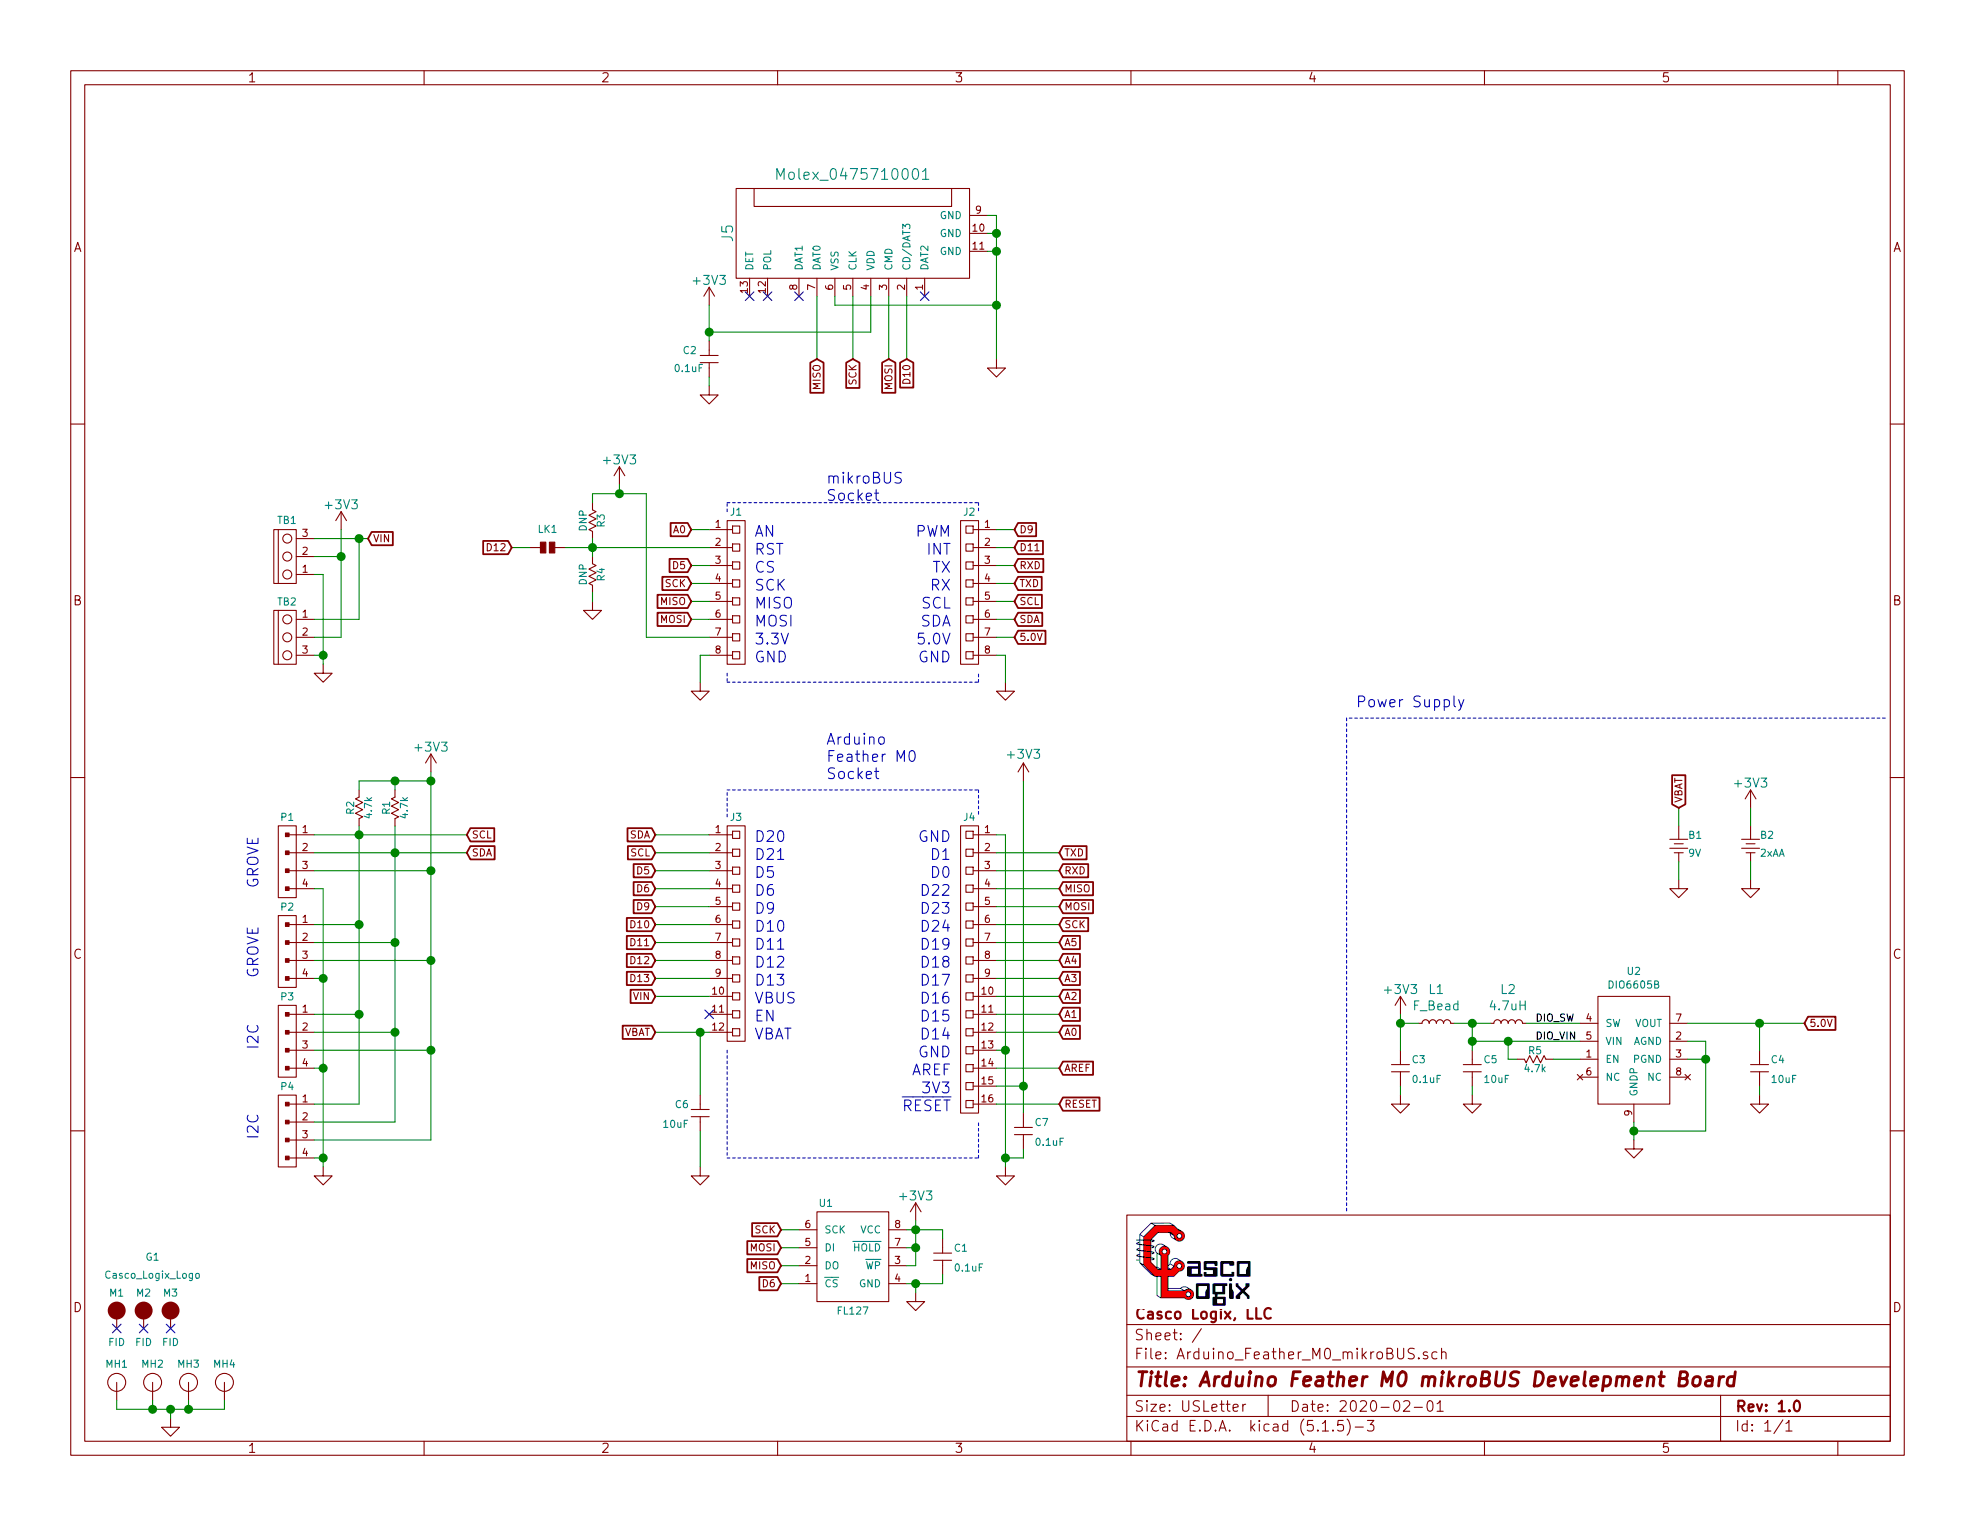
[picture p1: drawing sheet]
EESchema Schematic File Version 4
EELAYER 30 0
EELAYER END
$Descr USLetter 11000 8500
encoding utf-8
Sheet 1 1
Title "Arduino Feather M0 mikroBUS Develepment Board"
Date "2020-02-01"
Rev "1.0"
Comp "Casco Logix, LLC"
Comment1 ""
Comment2 ""
Comment3 ""
Comment4 ""
$EndDescr
$Comp
L Arduino_Feather_M0_mikroBUS-rescue:Molex_0475710001-Arduino_Feather_M0_mikroBUS-rescue J5
U 1 1
P 4750 1300
F 0 "J5" H 4750 2000 60  0000 C CNN
F 1 "Molex_0475710001" V 5075 1300 60  0000 C CNN
F 2 "Connector:Molex_0475710001" H 4750 1400 60  0001 C CNN
F 3 "" H 4750 1400 60  0000 C CNN
	1    4750 1300
	0    -1   -1   0   
$EndComp
$Comp
L Arduino_Feather_M0_mikroBUS-rescue:FL127-Arduino_Feather_M0_mikroBUS-rescue U1
U 1 1
P 4750 7000
F 0 "U1" H 4600 7300 40  0000 C CNN
F 1 "FL127" H 4750 6700 40  0000 C CNN
F 2 "Active:SO-8" H 4750 6950 60  0001 C CNN
F 3 "" H 4750 6950 60  0000 C CNN
	1    4750 7000
	1    0    0    -1  
$EndComp
$Comp
L Arduino_Feather_M0_mikroBUS-rescue:OSTVN_1x3-Arduino_Feather_M0_mikroBUS-rescue TB2
U 1 1
P 1600 3550
F 0 "TB2" H 1600 3750 40  0000 C CNN
F 1 "OSTVN_1x3" V 1725 3550 40  0001 C CNN
F 2 "Terminal_Block:TB_100MIL_1R3P_PTH" H 1600 3550 60  0001 C CNN
F 3 "" H 1600 3550 60  0000 C CNN
F 4 "" V 1800 3550 40  0000 C CNN "Field4"
	1    1600 3550
	-1   0    0    -1  
$EndComp
$Comp
L Arduino_Feather_M0_mikroBUS-rescue:HEADER_F_2.54MM_1R8P_ST_AU_PTH-Arduino_Feather_M0_mikroBUS-rescue J1
U 1 1
P 4100 3300
F 0 "J1" H 4100 3750 40  0000 C CNN
F 1 "HEADER_F_2.54MM_1R8P_ST_AU_PTH" V 4200 3300 40  0001 C CNN
F 2 "Header:HEADER_F_2.54MM_1R8P_ST_AU_PTH" H 4100 3300 60  0001 C CNN
F 3 "" H 4100 3300 60  0000 C CNN
	1    4100 3300
	1    0    0    -1  
$EndComp
$Comp
L Arduino_Feather_M0_mikroBUS-rescue:HEADER_F_2.54MM_1R8P_ST_AU_PTH-Arduino_Feather_M0_mikroBUS-rescue J2
U 1 1
P 5400 3300
F 0 "J2" H 5400 3750 40  0000 C CNN
F 1 "HEADER_F_2.54MM_1R8P_ST_AU_PTH" V 5500 3300 40  0001 C CNN
F 2 "Header:HEADER_F_2.54MM_1R8P_ST_AU_PTH" H 5400 3300 60  0001 C CNN
F 3 "" H 5400 3300 60  0000 C CNN
	1    5400 3300
	-1   0    0    -1  
$EndComp
Text Notes 4600 2800 0    60   ~ 0
mikroBUS\nSocket
Text Notes 4600 4350 0    60   ~ 0
Arduino\nFeather M0\nSocket
Text GLabel 3650 5550 0    40   Input ~ 0
VIN
Text GLabel 3650 4750 0    40   Input ~ 0
SCL
Text GLabel 3650 4650 0    40   Input ~ 0
SDA
Text GLabel 5900 5150 2    40   Input ~ 0
SCK
Text GLabel 5900 5050 2    40   Input ~ 0
MOSI
Text GLabel 3650 5150 0    40   Input ~ 0
D10
Text GLabel 3650 5050 0    40   Input ~ 0
D9
Text GLabel 5900 5950 2    40   Input ~ 0
AREF
Text GLabel 5900 4850 2    40   Input ~ 0
RXD
Text GLabel 5900 4750 2    40   Input ~ 0
TXD
Text GLabel 3650 4950 0    40   Input ~ 0
D6
Text GLabel 3650 4850 0    40   Input ~ 0
D5
Text GLabel 3850 3450 0    40   Input ~ 0
MOSI
Text GLabel 3850 3350 0    40   Input ~ 0
MISO
Text GLabel 3850 3250 0    40   Input ~ 0
SCK
Text GLabel 3850 3150 0    40   Input ~ 0
D5
Text GLabel 3850 2950 0    40   Input ~ 0
A0
Text GLabel 5650 3550 2    40   Input ~ 0
5.0V
Text GLabel 5650 3450 2    40   Input ~ 0
SDA
Text GLabel 5650 3350 2    40   Input ~ 0
SCL
Text GLabel 5650 3250 2    40   Input ~ 0
TXD
Text GLabel 5650 3150 2    40   Input ~ 0
RXD
Text GLabel 5650 3050 2    40   Input ~ 0
D11
Text Notes 4200 3000 0    60   ~ 0
AN
Text Notes 4200 3100 0    60   ~ 0
RST
Text Notes 4200 3200 0    60   ~ 0
CS
Text Notes 4200 3300 0    60   ~ 0
SCK
Text Notes 4200 3400 0    60   ~ 0
MISO
Text Notes 4200 3500 0    60   ~ 0
MOSI
Text Notes 4200 3600 0    60   ~ 0
3.3V
Text Notes 4200 3700 0    60   ~ 0
GND
Text Notes 5300 3000 2    60   ~ 0
PWM
Text Notes 5300 3100 2    60   ~ 0
INT
Text Notes 5300 3200 2    60   ~ 0
TX
Text Notes 5300 3300 2    60   ~ 0
RX
Text Notes 5300 3400 2    60   ~ 0
SCL
Text Notes 5300 3500 2    60   ~ 0
SDA
Text Notes 5300 3600 2    60   ~ 0
5.0V
Text Notes 5300 3700 2    60   ~ 0
GND
Text Notes 4200 4900 0    60   ~ 0
D5
Text Notes 4200 5600 0    60   ~ 0
VBUS
Text Notes 4200 5700 0    60   ~ 0
EN
Text Notes 5300 6000 2    60   ~ 0
AREF
Text Notes 5300 5900 2    60   ~ 0
GND
Text GLabel 5050 2000 3    40   Input ~ 0
D10
Text GLabel 4350 7150 0    40   Input ~ 0
D6
$Comp
L Arduino_Feather_M0_mikroBUS-rescue:GND-Arduino_Feather_M0_mikroBUS-rescue #PWR01
U 1 1
P 5100 7200
F 0 "#PWR01" H 5100 6950 50  0001 C CNN
F 1 "GND" H 5100 7050 50  0001 C CNN
F 2 "" H 5100 7200 50  0000 C CNN
F 3 "" H 5100 7200 50  0000 C CNN
	1    5100 7200
	1    0    0    -1  
$EndComp
Text GLabel 4950 2000 3    40   Input ~ 0
MOSI
Text GLabel 4550 2000 3    40   Input ~ 0
MISO
Text GLabel 4750 2000 3    40   Input ~ 0
SCK
$Comp
L Arduino_Feather_M0_mikroBUS-rescue:GND-Arduino_Feather_M0_mikroBUS-rescue #PWR03
U 1 1
P 5550 2000
F 0 "#PWR03" H 5550 1750 50  0001 C CNN
F 1 "GND" H 5550 1850 50  0001 C CNN
F 2 "" H 5550 2000 50  0000 C CNN
F 3 "" H 5550 2000 50  0000 C CNN
	1    5550 2000
	1    0    0    -1  
$EndComp
Text GLabel 4350 6950 0    40   Input ~ 0
MOSI
Text GLabel 4350 7050 0    40   Input ~ 0
MISO
Text GLabel 4350 6850 0    40   Input ~ 0
SCK
$Comp
L Arduino_Feather_M0_mikroBUS-rescue:CAP-Arduino_Feather_M0_mikroBUS-rescue C1
U 1 1
P 5250 7000
F 0 "C1" H 5310 7050 40  0000 L CNN
F 1 "0.1uF" H 5310 6940 40  0000 L CNN
F 2 "Passive:0603" H 5250 7000 60  0001 C CNN
F 3 "" H 5250 7000 60  0000 C CNN
	1    5250 7000
	1    0    0    -1  
$EndComp
$Comp
L Arduino_Feather_M0_mikroBUS-rescue:HEADER_M_2.54MM_1R4P_ST_AU_PTH-Arduino_Feather_M0_mikroBUS-rescue P2
U 1 1
P 1600 5300
F 0 "P2" H 1600 5550 40  0000 C CNN
F 1 "HEADER_M_2.54MM_1R4P_ST_AU_PTH" V 1700 5300 40  0001 C CNN
F 2 "Connector:PH_2.0_PTH" H 1600 5300 60  0001 C CNN
F 3 "" H 1600 5300 60  0000 C CNN
	1    1600 5300
	-1   0    0    -1  
$EndComp
$Comp
L Arduino_Feather_M0_mikroBUS-rescue:HEADER_M_2.54MM_1R4P_ST_AU_PTH-Arduino_Feather_M0_mikroBUS-rescue P1
U 1 1
P 1600 4800
F 0 "P1" H 1600 5050 40  0000 C CNN
F 1 "HEADER_M_2.54MM_1R4P_ST_AU_PTH" V 1700 4800 40  0001 C CNN
F 2 "Connector:PH_2.0_PTH" H 1600 4800 60  0001 C CNN
F 3 "" H 1600 4800 60  0000 C CNN
	1    1600 4800
	-1   0    0    -1  
$EndComp
Text GLabel 2600 4750 2    40   Input ~ 0
SDA
Text GLabel 2600 4650 2    40   Input ~ 0
SCL
Text Notes 1450 4950 1    60   ~ 0
GROVE
$Comp
L Arduino_Feather_M0_mikroBUS-rescue:GND-Arduino_Feather_M0_mikroBUS-rescue #PWR04
U 1 1
P 1800 6500
F 0 "#PWR04" H 1800 6250 50  0001 C CNN
F 1 "GND" H 1800 6350 50  0001 C CNN
F 2 "" H 1800 6500 50  0000 C CNN
F 3 "" H 1800 6500 50  0000 C CNN
	1    1800 6500
	-1   0    0    -1  
$EndComp
Text Notes 1450 5450 1    60   ~ 0
GROVE
Text GLabel 2050 3000 2    40   Input ~ 0
VIN
$Comp
L Arduino_Feather_M0_mikroBUS-rescue:GND-Arduino_Feather_M0_mikroBUS-rescue #PWR05
U 1 1
P 1800 3700
F 0 "#PWR05" H 1800 3450 50  0001 C CNN
F 1 "GND" H 1800 3550 50  0001 C CNN
F 2 "" H 1800 3700 50  0000 C CNN
F 3 "" H 1800 3700 50  0000 C CNN
	1    1800 3700
	-1   0    0    -1  
$EndComp
$Comp
L Arduino_Feather_M0_mikroBUS-rescue:SOLDER_LINK_NO-Arduino_Feather_M0_mikroBUS-rescue LK1
U 1 1
P 3050 3050
F 0 "LK1" V 3150 3050 40  0000 C CNN
F 1 "SOLDER_LINK_NO" V 2950 3050 40  0001 C CNN
F 2 "Passive:SOLDER_LINK_NO" H 3050 3010 60  0001 C CNN
F 3 "" H 3050 3010 60  0000 C CNN
	1    3050 3050
	0    -1   -1   0   
$EndComp
$Comp
L Arduino_Feather_M0_mikroBUS-rescue:RES_Small-Arduino_Feather_M0_mikroBUS-rescue R1
U 1 1
P 2200 4500
F 0 "R1" H 2200 4550 40  0000 C CNN
F 1 "4.7k" H 2200 4450 40  0000 C CNN
F 2 "Passive:R0603" H 2200 4500 60  0001 C CNN
F 3 "" H 2200 4500 60  0000 C CNN
	1    2200 4500
	0    -1   1    0   
$EndComp
$Comp
L Arduino_Feather_M0_mikroBUS-rescue:RES_Small-Arduino_Feather_M0_mikroBUS-rescue R2
U 1 1
P 2000 4500
F 0 "R2" H 2000 4550 40  0000 C CNN
F 1 "4.7k" H 2000 4450 40  0000 C CNN
F 2 "Passive:R0603" H 2000 4500 60  0001 C CNN
F 3 "" H 2000 4500 60  0000 C CNN
	1    2000 4500
	0    -1   1    0   
$EndComp
$Comp
L Arduino_Feather_M0_mikroBUS-rescue:OSTVN_1x3-Arduino_Feather_M0_mikroBUS-rescue TB1
U 1 1
P 1600 3100
F 0 "TB1" H 1600 2900 40  0000 C CNN
F 1 "OSTVN_1x3" V 1725 3100 40  0001 C CNN
F 2 "Terminal_Block:TB_100MIL_1R3P_PTH" H 1600 3100 60  0001 C CNN
F 3 "" H 1600 3100 60  0000 C CNN
F 4 "" V 1800 3100 40  0000 C CNN "Field4"
	1    1600 3100
	-1   0    0    1   
$EndComp
$Comp
L Arduino_Feather_M0_mikroBUS-rescue:HEADER_M_2.54MM_1R4P_ST_AU_PTH-Arduino_Feather_M0_mikroBUS-rescue P4
U 1 1
P 1600 6300
F 0 "P4" H 1600 6550 40  0000 C CNN
F 1 "HEADER_M_2.54MM_1R4P_ST_AU_PTH" V 1700 6300 40  0001 C CNN
F 2 "Header:HEADER_M_2.54MM_1R4P_ST_AU_PTH" H 1600 6300 60  0001 C CNN
F 3 "" H 1600 6300 60  0000 C CNN
	1    1600 6300
	-1   0    0    -1  
$EndComp
$Comp
L Arduino_Feather_M0_mikroBUS-rescue:HEADER_M_2.54MM_1R4P_ST_AU_PTH-Arduino_Feather_M0_mikroBUS-rescue P3
U 1 1
P 1600 5800
F 0 "P3" H 1600 6050 40  0000 C CNN
F 1 "HEADER_M_2.54MM_1R4P_ST_AU_PTH" V 1700 5800 40  0001 C CNN
F 2 "Header:HEADER_M_2.54MM_1R4P_ST_AU_PTH" H 1600 5800 60  0001 C CNN
F 3 "" H 1600 5800 60  0000 C CNN
	1    1600 5800
	-1   0    0    -1  
$EndComp
Text Notes 1450 5850 1    60   ~ 0
I2C
Text Notes 1450 6350 1    60   ~ 0
I2C
Text GLabel 9350 4500 1    40   Input ~ 0
VBAT
$Comp
L Arduino_Feather_M0_mikroBUS-rescue:GND-Arduino_Feather_M0_mikroBUS-rescue #PWR06
U 1 1
P 9350 4900
F 0 "#PWR06" H 9350 4650 50  0001 C CNN
F 1 "GND" H 9350 4750 50  0001 C CNN
F 2 "" H 9350 4900 50  0000 C CNN
F 3 "" H 9350 4900 50  0000 C CNN
	1    9350 4900
	1    0    0    -1  
$EndComp
NoConn ~ 5150 1650
NoConn ~ 4450 1650
NoConn ~ 4275 1650
NoConn ~ 4175 1650
$Comp
L Arduino_Feather_M0_mikroBUS-rescue:CAP-Arduino_Feather_M0_mikroBUS-rescue C2
U 1 1
P 3950 2000
F 0 "C2" H 3800 2050 40  0000 L CNN
F 1 "0.1uF" H 3750 1950 40  0000 L CNN
F 2 "Passive:0603" H 3950 2000 60  0001 C CNN
F 3 "" H 3950 2000 60  0000 C CNN
	1    3950 2000
	1    0    0    -1  
$EndComp
$Comp
L Arduino_Feather_M0_mikroBUS-rescue:FIDUCIAL-Arduino_Feather_M0_mikroBUS-rescue M3
U 1 1
P 950 7300
F 0 "M3" H 950 7400 40  0000 C CNN
F 1 "FID" H 950 7125 40  0000 C CNN
F 2 "FIDUCIAL:FIDUCIAL" H 950 7000 60  0001 C CNN
F 3 "" H 950 7250 60  0000 C CNN
	1    950  7300
	1    0    0    -1  
$EndComp
$Comp
L Arduino_Feather_M0_mikroBUS-rescue:Casco_Logix_Logo-Arduino_Feather_M0_mikroBUS-rescue G1
U 1 1
P 850 7050
F 0 "G1" H 850 7100 40  0000 C CNN
F 1 "Casco_Logix_Logo" H 850 7000 40  0000 C CNN
F 2 "Logo:Casco_Logix_Logo_7x7MM" H 850 7050 60  0001 C CNN
F 3 "" H 850 7050 60  0001 C CNN
	1    850  7050
	1    0    0    -1  
$EndComp
$Comp
L Arduino_Feather_M0_mikroBUS-rescue:FIDUCIAL-Arduino_Feather_M0_mikroBUS-rescue M2
U 1 1
P 800 7300
F 0 "M2" H 800 7400 40  0000 C CNN
F 1 "FID" H 800 7125 40  0000 C CNN
F 2 "FIDUCIAL:FIDUCIAL" H 800 7000 60  0001 C CNN
F 3 "" H 800 7250 60  0000 C CNN
	1    800  7300
	1    0    0    -1  
$EndComp
$Comp
L Arduino_Feather_M0_mikroBUS-rescue:FIDUCIAL-Arduino_Feather_M0_mikroBUS-rescue M1
U 1 1
P 650 7300
F 0 "M1" H 650 7400 40  0000 C CNN
F 1 "FID" H 650 7125 40  0000 C CNN
F 2 "FIDUCIAL:FIDUCIAL" H 650 7000 60  0001 C CNN
F 3 "" H 650 7250 60  0000 C CNN
	1    650  7300
	1    0    0    -1  
$EndComp
NoConn ~ 650  7400
NoConn ~ 800  7400
NoConn ~ 950  7400
$Comp
L Arduino_Feather_M0_mikroBUS-rescue:MOUNTING_HOLE-Arduino_Feather_M0_mikroBUS-rescue MH4
U 1 1
P 1250 7700
F 0 "MH4" V 1350 7700 40  0000 C CNN
F 1 "MTG_HOLE" V 1350 7700 40  0001 C CNN
F 2 "Fastener:MH_#6" H 1250 7700 60  0001 C CNN
F 3 "" H 1250 7700 60  0000 C CNN
	1    1250 7700
	0    -1   -1   0   
$EndComp
$Comp
L Arduino_Feather_M0_mikroBUS-rescue:MOUNTING_HOLE-Arduino_Feather_M0_mikroBUS-rescue MH3
U 1 1
P 1050 7700
F 0 "MH3" V 1150 7700 40  0000 C CNN
F 1 "MTG_HOLE" V 1150 7700 40  0001 C CNN
F 2 "Fastener:MH_#6" H 1050 7700 60  0001 C CNN
F 3 "" H 1050 7700 60  0000 C CNN
	1    1050 7700
	0    -1   -1   0   
$EndComp
$Comp
L Arduino_Feather_M0_mikroBUS-rescue:MOUNTING_HOLE-Arduino_Feather_M0_mikroBUS-rescue MH2
U 1 1
P 850 7700
F 0 "MH2" V 950 7700 40  0000 C CNN
F 1 "MTG_HOLE" V 950 7700 40  0001 C CNN
F 2 "Fastener:MH_#6" H 850 7700 60  0001 C CNN
F 3 "" H 850 7700 60  0000 C CNN
	1    850  7700
	0    -1   -1   0   
$EndComp
$Comp
L Arduino_Feather_M0_mikroBUS-rescue:MOUNTING_HOLE-Arduino_Feather_M0_mikroBUS-rescue MH1
U 1 1
P 650 7700
F 0 "MH1" V 750 7700 40  0000 C CNN
F 1 "MTG_HOLE" V 750 7700 40  0001 C CNN
F 2 "Fastener:MH_#6" H 650 7700 60  0001 C CNN
F 3 "" H 650 7700 60  0000 C CNN
	1    650  7700
	0    -1   -1   0   
$EndComp
$Comp
L Arduino_Feather_M0_mikroBUS-rescue:GND-Arduino_Feather_M0_mikroBUS-rescue #PWR07
U 1 1
P 950 7900
F 0 "#PWR07" H 950 7650 50  0001 C CNN
F 1 "GND" H 950 7750 50  0001 C CNN
F 2 "" H 950 7900 50  0000 C CNN
F 3 "" H 950 7900 50  0000 C CNN
	1    950  7900
	1    0    0    -1  
$EndComp
Text GLabel 5650 2950 2    40   Input ~ 0
D9
Wire Wire Line
	3950 5050 3650 5050
Wire Wire Line
	3650 5150 3950 5150
Wire Wire Line
	5550 5050 5900 5050
Wire Wire Line
	5900 4950 5550 4950
Wire Wire Line
	5550 5150 5900 5150
Wire Wire Line
	3950 4650 3650 4650
Wire Wire Line
	3650 4750 3950 4750
Wire Wire Line
	3650 5550 3950 5550
Wire Wire Line
	3950 4850 3650 4850
Wire Wire Line
	3650 4950 3950 4950
Wire Wire Line
	5550 4750 5900 4750
Wire Wire Line
	5900 4850 5550 4850
Wire Wire Line
	5900 5950 5550 5950
Wire Wire Line
	5550 5850 5600 5850
Wire Wire Line
	3850 2950 3950 2950
Wire Wire Line
	3850 3150 3950 3150
Wire Wire Line
	3950 3250 3850 3250
Wire Wire Line
	3850 3350 3950 3350
Wire Wire Line
	3950 3450 3850 3450
Wire Wire Line
	5650 2950 5550 2950
Wire Wire Line
	5550 3050 5650 3050
Wire Wire Line
	5650 3150 5550 3150
Wire Wire Line
	5550 3250 5650 3250
Wire Wire Line
	5650 3350 5550 3350
Wire Wire Line
	5550 3450 5650 3450
Wire Wire Line
	5550 3550 5650 3550
Wire Wire Line
	4350 7150 4450 7150
Wire Wire Line
	5050 7150 5100 7150
Wire Wire Line
	5100 7150 5250 7150
Wire Wire Line
	4750 1650 4750 2000
Wire Wire Line
	4550 2000 4550 1650
Wire Wire Line
	4950 1650 4950 2000
Wire Wire Line
	5550 1400 5500 1400
Wire Wire Line
	5550 1700 5550 1400
Wire Wire Line
	5550 1400 5550 1300
Wire Wire Line
	5550 1300 5550 1200
Connection ~ 5550 1300
Wire Wire Line
	5550 1200 5500 1200
Wire Wire Line
	4850 1850 4850 1650
Wire Wire Line
	4350 7050 4450 7050
Wire Wire Line
	4450 6950 4350 6950
Wire Wire Line
	4350 6850 4450 6850
Wire Wire Line
	5100 6800 5100 6850
Wire Wire Line
	5100 6850 5100 6950
Wire Wire Line
	5100 6950 5100 7050
Wire Wire Line
	5050 6850 5100 6850
Wire Wire Line
	5100 6850 5250 6850
Wire Wire Line
	5100 6950 5050 6950
Connection ~ 5100 6850
Wire Wire Line
	5100 7050 5050 7050
Connection ~ 5100 6950
Wire Wire Line
	5250 6850 5250 6900
Wire Wire Line
	5250 7150 5250 7100
Wire Wire Line
	2600 4750 2200 4750
Wire Wire Line
	2200 4750 1750 4750
Wire Wire Line
	2600 4650 2000 4650
Wire Wire Line
	2000 4650 1750 4650
Wire Wire Line
	2200 5250 1750 5250
Connection ~ 2200 4750
Wire Wire Line
	2400 5350 1750 5350
Wire Wire Line
	1800 4950 1800 5450
Wire Wire Line
	1800 5450 1800 5950
Wire Wire Line
	1800 5950 1800 6450
Wire Wire Line
	1800 6450 1800 6500
Wire Wire Line
	1800 5450 1750 5450
Wire Wire Line
	2400 4300 2400 4350
Wire Wire Line
	2400 4350 2400 4850
Wire Wire Line
	2400 4850 2400 5350
Wire Wire Line
	2400 5350 2400 5850
Wire Wire Line
	2400 5850 2400 6350
Wire Wire Line
	1750 4850 2400 4850
Connection ~ 2400 4850
Wire Wire Line
	2050 3000 2000 3000
Wire Wire Line
	2000 3000 1750 3000
Wire Wire Line
	1900 2950 1900 3100
Wire Wire Line
	1900 3100 1900 3550
Wire Wire Line
	1900 3550 1750 3550
Wire Wire Line
	1750 3200 1800 3200
Wire Wire Line
	1800 3200 1800 3650
Wire Wire Line
	1800 3650 1800 3700
Wire Wire Line
	1750 3650 1800 3650
Connection ~ 1800 3650
Wire Wire Line
	1750 3450 2000 3450
Wire Wire Line
	2000 3450 2000 3000
Connection ~ 2000 3000
Wire Wire Line
	1750 3100 1900 3100
Connection ~ 1900 3100
Wire Wire Line
	2850 3050 2950 3050
Wire Wire Line
	3150 3050 3300 3050
Connection ~ 1800 5450
Wire Wire Line
	1800 4950 1750 4950
Wire Wire Line
	2000 4600 2000 4650
Wire Wire Line
	2000 4650 2000 5150
Wire Wire Line
	2000 5150 2000 5650
Wire Wire Line
	2000 5650 2000 6150
Wire Wire Line
	2000 5150 1750 5150
Connection ~ 2000 4650
Wire Wire Line
	2200 4600 2200 4750
Wire Wire Line
	2200 4750 2200 5250
Wire Wire Line
	2200 5250 2200 5750
Wire Wire Line
	2200 5750 2200 6250
Wire Wire Line
	2400 4350 2200 4350
Wire Wire Line
	2200 4350 2000 4350
Wire Wire Line
	2000 4350 2000 4400
Connection ~ 2400 4350
Wire Wire Line
	2200 4400 2200 4350
Connection ~ 2200 4350
Wire Wire Line
	1750 6450 1800 6450
Connection ~ 1800 6450
Wire Wire Line
	1750 5950 1800 5950
Connection ~ 1800 5950
Wire Wire Line
	2400 5850 1750 5850
Connection ~ 2400 5350
Wire Wire Line
	2400 6350 1750 6350
Connection ~ 2400 5850
Wire Wire Line
	2000 5650 1750 5650
Connection ~ 2000 5150
Wire Wire Line
	2000 6150 1750 6150
Connection ~ 2000 5650
Wire Wire Line
	2200 5750 1750 5750
Connection ~ 2200 5250
Wire Wire Line
	2200 6250 1750 6250
Connection ~ 2200 5750
Wire Wire Line
	9350 4500 9350 4600
Wire Wire Line
	9350 4900 9350 4800
Wire Wire Line
	5050 2000 5050 1650
Wire Wire Line
	4650 1650 4650 1700
Wire Wire Line
	4650 1700 5550 1700
Connection ~ 5550 1400
Connection ~ 5550 1700
Wire Wire Line
	5550 1300 5500 1300
Wire Wire Line
	650  7800 650  7850
Wire Wire Line
	650  7850 850  7850
Wire Wire Line
	850  7850 950  7850
Wire Wire Line
	950  7850 1050 7850
Wire Wire Line
	1050 7850 1250 7850
Wire Wire Line
	1250 7850 1250 7800
Wire Wire Line
	1050 7800 1050 7850
Connection ~ 1050 7850
Wire Wire Line
	850  7800 850  7850
Connection ~ 850  7850
Wire Wire Line
	950  7900 950  7850
Connection ~ 950  7850
Wire Notes Line
	4050 4550 4050 4400
Wire Notes Line
	4050 4400 5450 4400
Wire Notes Line
	5450 4400 5450 4550
Wire Notes Line
	4050 5850 4050 6450
Wire Notes Line
	4050 6450 5450 6450
Wire Notes Line
	5450 6450 5450 6250
Wire Notes Line
	4050 3750 4050 3800
Wire Notes Line
	4050 3800 5450 3800
Wire Notes Line
	5450 3800 5450 3750
Wire Notes Line
	4050 2850 4050 2800
Wire Notes Line
	4050 2800 5450 2800
Wire Notes Line
	5450 2800 5450 2850
$Comp
L Arduino_Feather_M0_mikroBUS-rescue:+3V3-Arduino_Feather_M0_mikroBUS-rescue #PWR08
U 1 1
P 5700 4350
F 0 "#PWR08" H 5700 4200 50  0001 C CNN
F 1 "+3V3" H 5700 4500 50  0000 C CNN
F 2 "" H 5700 4350 50  0000 C CNN
F 3 "" H 5700 4350 50  0000 C CNN
	1    5700 4350
	1    0    0    -1  
$EndComp
$Comp
L Arduino_Feather_M0_mikroBUS-rescue:+3V3-Arduino_Feather_M0_mikroBUS-rescue #PWR09
U 1 1
P 5100 6800
F 0 "#PWR09" H 5100 6650 50  0001 C CNN
F 1 "+3V3" H 5100 6940 50  0000 C CNN
F 2 "" H 5100 6800 50  0000 C CNN
F 3 "" H 5100 6800 50  0000 C CNN
	1    5100 6800
	1    0    0    -1  
$EndComp
$Comp
L Arduino_Feather_M0_mikroBUS-rescue:+3V3-Arduino_Feather_M0_mikroBUS-rescue #PWR010
U 1 1
P 2400 4300
F 0 "#PWR010" H 2400 4150 50  0001 C CNN
F 1 "+3V3" H 2400 4440 50  0000 C CNN
F 2 "" H 2400 4300 50  0000 C CNN
F 3 "" H 2400 4300 50  0000 C CNN
	1    2400 4300
	-1   0    0    -1  
$EndComp
$Comp
L Arduino_Feather_M0_mikroBUS-rescue:+3V3-Arduino_Feather_M0_mikroBUS-rescue #PWR011
U 1 1
P 1900 2950
F 0 "#PWR011" H 1900 2800 50  0001 C CNN
F 1 "+3V3" H 1900 3090 50  0000 C CNN
F 2 "" H 1900 2950 50  0000 C CNN
F 3 "" H 1900 2950 50  0000 C CNN
	1    1900 2950
	-1   0    0    -1  
$EndComp
$Comp
L Arduino_Feather_M0_mikroBUS-rescue:+3V3-Arduino_Feather_M0_mikroBUS-rescue #PWR013
U 1 1
P 9750 4500
F 0 "#PWR013" H 9750 4350 50  0001 C CNN
F 1 "+3V3" H 9750 4640 50  0000 C CNN
F 2 "" H 9750 4500 50  0000 C CNN
F 3 "" H 9750 4500 50  0000 C CNN
	1    9750 4500
	1    0    0    -1  
$EndComp
Text Notes 4200 4800 0    60   ~ 0
D21
Text Notes 4200 4700 0    60   ~ 0
D20
Text Notes 4200 5000 0    60   ~ 0
D6
Text Notes 4200 5100 0    60   ~ 0
D9
Text Notes 4200 5200 0    60   ~ 0
D10
Text Notes 5300 5600 2    60   ~ 0
D16
Text Notes 5300 5500 2    60   ~ 0
D17
$Comp
L Arduino_Feather_M0_mikroBUS-rescue:GND-Arduino_Feather_M0_mikroBUS-rescue #PWR014
U 1 1
P 5600 6500
F 0 "#PWR014" H 5600 6250 50  0001 C CNN
F 1 "GND" H 5600 6350 50  0001 C CNN
F 2 "" H 5600 6500 50  0000 C CNN
F 3 "" H 5600 6500 50  0000 C CNN
	1    5600 6500
	1    0    0    -1  
$EndComp
Wire Wire Line
	5600 6500 5600 6450
Connection ~ 5600 5850
$Comp
L Arduino_Feather_M0_mikroBUS-rescue:GND-Arduino_Feather_M0_mikroBUS-rescue #PWR015
U 1 1
P 9750 4900
F 0 "#PWR015" H 9750 4650 50  0001 C CNN
F 1 "GND" H 9750 4750 50  0001 C CNN
F 2 "" H 9750 4900 50  0000 C CNN
F 3 "" H 9750 4900 50  0000 C CNN
	1    9750 4900
	1    0    0    -1  
$EndComp
Wire Wire Line
	9750 4900 9750 4800
Wire Wire Line
	5100 7150 5100 7200
Connection ~ 5100 7150
Wire Wire Line
	9750 4500 9750 4600
$Comp
L Arduino_Feather_M0_mikroBUS-rescue:BATTERY-Arduino_Feather_M0_mikroBUS-rescue B1
U 1 1
P 9350 4700
F 0 "B1" H 9400 4750 40  0000 L CNN
F 1 "9V" H 9400 4650 40  0000 L CNN
F 2 "Battery:BC9VPC" H 9350 4675 60  0001 C CNN
F 3 "" H 9350 4675 60  0000 C CNN
F 4 "Mfr" H 9350 4700 60  0001 C CNN "Manufacturer"
F 5 "Mfr P/N" H 9350 4700 60  0001 C CNN "Manufacturer P/N"
F 6 "Supplier" H 9350 4700 60  0001 C CNN "Supplier"
F 7 "Supplier P/N" H 9350 4700 60  0001 C CNN "Supplier P/N"
	1    9350 4700
	1    0    0    -1  
$EndComp
$Comp
L Arduino_Feather_M0_mikroBUS-rescue:BATTERY-Arduino_Feather_M0_mikroBUS-rescue B2
U 1 1
P 9750 4700
F 0 "B2" H 9800 4750 40  0000 L CNN
F 1 "2xAA" H 9800 4650 40  0000 L CNN
F 2 "Battery:Keystone_2462_2AA" H 9750 4675 60  0001 C CNN
F 3 "" H 9750 4675 60  0000 C CNN
F 4 "Mfr" H 9750 4700 60  0001 C CNN "Manufacturer"
F 5 "Mfr P/N" H 9750 4700 60  0001 C CNN "Manufacturer P/N"
F 6 "Supplier" H 9750 4700 60  0001 C CNN "Supplier"
F 7 "Supplier P/N" H 9750 4700 60  0001 C CNN "Supplier P/N"
	1    9750 4700
	1    0    0    -1  
$EndComp
$Comp
L Arduino_Feather_M0_mikroBUS-rescue:HEADER_F_2.54MM_1R12P_ST_AU_PTH-Arduino_Feather_M0_mikroBUS-rescue J3
U 1 1
P 4100 5200
F 0 "J3" H 4100 5850 40  0000 C CNN
F 1 "HEADER_F_2.54MM_1R12P_ST_AU_PTH" V 4200 5200 40  0001 C CNN
F 2 "Header:HEADER_F_2.54MM_1R12P_ST_AU_PTH" H 4100 5200 60  0001 C CNN
F 3 "" H 4100 5200 60  0000 C CNN
	1    4100 5200
	1    0    0    -1  
$EndComp
$Comp
L Arduino_Feather_M0_mikroBUS-rescue:HEADER_F_2.54MM_1R16P_ST_AU_PTH-Arduino_Feather_M0_mikroBUS-rescue J4
U 1 1
P 5400 5400
F 0 "J4" H 5400 6250 40  0000 C CNN
F 1 "HEADER_F_2.54MM_1R16P_ST_AU_PTH" V 5500 5400 40  0001 C CNN
F 2 "Header:HEADER_F_2.54MM_1R16P_ST_AU_PTH" H 5400 5400 60  0001 C CNN
F 3 "" H 5400 5400 60  0000 C CNN
	1    5400 5400
	-1   0    0    -1  
$EndComp
Text Notes 5300 6200 2    60   ~ 0
~RESET
Text Notes 5300 6100 2    60   ~ 0
3V3
Text Notes 5300 5800 2    60   ~ 0
D14
Text Notes 5300 5700 2    60   ~ 0
D15
Text Notes 5300 5400 2    60   ~ 0
D18
Text Notes 5300 5300 2    60   ~ 0
D19
Text Notes 5300 5200 2    60   ~ 0
D24
Text Notes 5300 4700 2    60   ~ 0
GND
Text Notes 5300 5100 2    60   ~ 0
D23
Text Notes 5300 5000 2    60   ~ 0
D22
Text Notes 5300 4900 2    60   ~ 0
D0
Text Notes 5300 4800 2    60   ~ 0
D1
Wire Wire Line
	5600 5850 5600 4650
Wire Wire Line
	5600 4650 5550 4650
Text Notes 4200 5300 0    60   ~ 0
D11
Text Notes 4200 5400 0    60   ~ 0
D12
Text Notes 4200 5500 0    60   ~ 0
D13
Text Notes 4200 5800 0    60   ~ 0
VBAT
Wire Wire Line
	5700 4350 5700 6050
Wire Wire Line
	5700 6050 5550 6050
Text GLabel 3650 5750 0    40   Input ~ 0
VBAT
Wire Wire Line
	3650 5750 3900 5750
NoConn ~ 3950 5650
Text GLabel 3650 5250 0    40   Input ~ 0
D11
Wire Wire Line
	3650 5250 3950 5250
Text GLabel 3650 5350 0    40   Input ~ 0
D12
Wire Wire Line
	3650 5350 3950 5350
Text GLabel 3650 5450 0    40   Input ~ 0
D13
Wire Wire Line
	3650 5450 3950 5450
Text GLabel 5900 5250 2    40   Input ~ 0
A5
Wire Wire Line
	5550 5250 5900 5250
Text GLabel 5900 4950 2    40   Input ~ 0
MISO
Text GLabel 5900 5350 2    40   Input ~ 0
A4
Wire Wire Line
	5550 5350 5900 5350
Text GLabel 5900 5450 2    40   Input ~ 0
A3
Wire Wire Line
	5550 5450 5900 5450
Text GLabel 5900 5550 2    40   Input ~ 0
A2
Wire Wire Line
	5550 5550 5900 5550
Text GLabel 5900 5650 2    40   Input ~ 0
A1
Wire Wire Line
	5550 5650 5900 5650
Text GLabel 5900 5750 2    40   Input ~ 0
A0
Wire Wire Line
	5550 5750 5900 5750
Text GLabel 5900 6150 2    40   Input ~ 0
RESET
Wire Wire Line
	5900 6150 5550 6150
Text GLabel 10050 5700 2    40   Input ~ 0
5.0V
Connection ~ 7800 5700
$Comp
L Arduino_Feather_M0_mikroBUS-rescue:+3V3-Arduino_Feather_M0_mikroBUS-rescue #PWR020
U 1 1
P 7800 5650
F 0 "#PWR020" H 7800 5500 50  0001 C CNN
F 1 "+3V3" H 7800 5790 50  0000 C CNN
F 2 "" H 7800 5650 50  0000 C CNN
F 3 "" H 7800 5650 50  0000 C CNN
	1    7800 5650
	1    0    0    -1  
$EndComp
$Comp
L Arduino_Feather_M0_mikroBUS-rescue:GND-Arduino_Feather_M0_mikroBUS-rescue #PWR019
U 1 1
P 7800 6100
F 0 "#PWR019" H 7800 5850 50  0001 C CNN
F 1 "GND" H 7800 5950 50  0001 C CNN
F 2 "" H 7800 6100 50  0000 C CNN
F 3 "" H 7800 6100 50  0000 C CNN
	1    7800 6100
	1    0    0    -1  
$EndComp
$Comp
L Arduino_Feather_M0_mikroBUS-rescue:GND-Arduino_Feather_M0_mikroBUS-rescue #PWR017
U 1 1
P 9800 6100
F 0 "#PWR017" H 9800 5850 50  0001 C CNN
F 1 "GND" H 9800 5950 50  0001 C CNN
F 2 "" H 9800 6100 50  0000 C CNN
F 3 "" H 9800 6100 50  0000 C CNN
	1    9800 6100
	1    0    0    -1  
$EndComp
$Comp
L Arduino_Feather_M0_mikroBUS-rescue:GND-Arduino_Feather_M0_mikroBUS-rescue #PWR016
U 1 1
P 9100 6350
F 0 "#PWR016" H 9100 6100 50  0001 C CNN
F 1 "GND" H 9100 6200 50  0001 C CNN
F 2 "" H 9100 6350 50  0000 C CNN
F 3 "" H 9100 6350 50  0000 C CNN
	1    9100 6350
	1    0    0    -1  
$EndComp
Wire Wire Line
	9800 6050 9800 6100
Wire Wire Line
	7800 6050 7800 6100
Wire Wire Line
	7800 5700 7900 5700
Wire Wire Line
	7800 5700 7800 5850
Wire Wire Line
	7800 5650 7800 5700
$Comp
L Arduino_Feather_M0_mikroBUS-rescue:CAP-Arduino_Feather_M0_mikroBUS-rescue C3
U 1 1
P 7800 5950
F 0 "C3" H 7860 6000 40  0000 L CNN
F 1 "0.1uF" H 7860 5890 40  0000 L CNN
F 2 "Passive:0603" H 7800 5950 60  0001 C CNN
F 3 "" H 7800 5950 60  0000 C CNN
	1    7800 5950
	1    0    0    -1  
$EndComp
$Comp
L Integrated_Circuits:DIO6605B U2
U 1 1
P 9100 5850
F 0 "U2" H 9100 6292 40  0000 C CNN
F 1 "DIO6605B" H 9100 6216 40  0000 C CNN
F 2 "Active:DFN2-3-8" H 9100 6231 60  0001 C CNN
F 3 "http://www.mouser.com/ds/2/802/dioo_06292016_DIO6605B%20V0%202-964621.pdf" H 9100 6231 60  0001 C CNN
	1    9100 5850
	1    0    0    -1  
$EndComp
$Comp
L Device:L_Small L1
U 1 1
P 8000 5700
F 0 "L1" V 8185 5700 50  0000 C CNN
F 1 "F_Bead" V 8094 5700 50  0000 C CNN
F 2 "Passive:L_0603" H 8000 5700 50  0001 C CNN
F 3 "~" H 8000 5700 50  0001 C CNN
	1    8000 5700
	0    -1   -1   0   
$EndComp
$Comp
L Arduino_Feather_M0_mikroBUS-rescue:CAP-Arduino_Feather_M0_mikroBUS-rescue C5
U 1 1
P 8200 5950
F 0 "C5" H 8260 6000 40  0000 L CNN
F 1 "10uF" H 8260 5890 40  0000 L CNN
F 2 "Passive:0603" H 8200 5950 60  0001 C CNN
F 3 "" H 8200 5950 60  0000 C CNN
	1    8200 5950
	1    0    0    -1  
$EndComp
$Comp
L Device:L_Small L2
U 1 1
P 8400 5700
F 0 "L2" V 8585 5700 50  0000 C CNN
F 1 "4.7uH" V 8494 5700 50  0000 C CNN
F 2 "Passive:DG6050C" H 8400 5700 50  0001 C CNN
F 3 "~" H 8400 5700 50  0001 C CNN
F 4 "DG6050C" H 8400 5700 50  0001 C CNN "Manufacturer P/N"
F 5 "Murata" H 8400 5700 50  0001 C CNN "Manufacturer"
	1    8400 5700
	0    -1   -1   0   
$EndComp
$Comp
L Arduino_Feather_M0_mikroBUS-rescue:CAP-Arduino_Feather_M0_mikroBUS-rescue C4
U 1 1
P 9800 5950
F 0 "C4" H 9860 6000 40  0000 L CNN
F 1 "10uF" H 9860 5890 40  0000 L CNN
F 2 "Passive:0603" H 9800 5950 60  0001 C CNN
F 3 "" H 9800 5950 60  0000 C CNN
	1    9800 5950
	1    0    0    -1  
$EndComp
Wire Wire Line
	9800 5850 9800 5700
Wire Wire Line
	9800 5700 9400 5700
Wire Wire Line
	9400 5800 9500 5800
Wire Wire Line
	9500 5800 9500 5900
Wire Wire Line
	9500 5900 9400 5900
Wire Wire Line
	9100 6250 9100 6300
Wire Wire Line
	9100 6300 9500 6300
Wire Wire Line
	9500 6300 9500 5900
Connection ~ 9500 5900
Wire Wire Line
	8500 5700 8800 5700
Wire Wire Line
	8300 5700 8200 5700
Wire Wire Line
	8200 5700 8200 5800
Connection ~ 8200 5700
Wire Wire Line
	8200 5700 8100 5700
Wire Wire Line
	8200 6050 8200 6100
$Comp
L Arduino_Feather_M0_mikroBUS-rescue:GND-Arduino_Feather_M0_mikroBUS-rescue #PWR022
U 1 1
P 8200 6100
F 0 "#PWR022" H 8200 5850 50  0001 C CNN
F 1 "GND" H 8200 5950 50  0001 C CNN
F 2 "" H 8200 6100 50  0000 C CNN
F 3 "" H 8200 6100 50  0000 C CNN
	1    8200 6100
	1    0    0    -1  
$EndComp
Wire Wire Line
	8200 5800 8400 5800
Connection ~ 8200 5800
Wire Wire Line
	8200 5800 8200 5850
Wire Wire Line
	9100 6350 9100 6300
Connection ~ 9100 6300
Connection ~ 9800 5700
Wire Wire Line
	9800 5700 10050 5700
$Comp
L Arduino_Feather_M0_mikroBUS-rescue:RES_Small-Arduino_Feather_M0_mikroBUS-rescue R3
U 1 1
P 3300 2900
F 0 "R3" H 3300 2950 40  0000 C CNN
F 1 "DNP" H 3300 2850 40  0000 C CNN
F 2 "Passive:R0603" H 3300 2900 60  0001 C CNN
F 3 "" H 3300 2900 60  0000 C CNN
	1    3300 2900
	0    1    1    0   
$EndComp
$Comp
L Arduino_Feather_M0_mikroBUS-rescue:RES_Small-Arduino_Feather_M0_mikroBUS-rescue R4
U 1 1
P 3300 3200
F 0 "R4" H 3300 3250 40  0000 C CNN
F 1 "DNP" H 3300 3150 40  0000 C CNN
F 2 "Passive:R0603" H 3300 3200 60  0001 C CNN
F 3 "" H 3300 3200 60  0000 C CNN
	1    3300 3200
	0    1    1    0   
$EndComp
Wire Wire Line
	3300 3000 3300 3050
Connection ~ 3300 3050
Wire Wire Line
	3300 3050 3300 3100
Wire Wire Line
	3300 3300 3300 3350
Wire Wire Line
	3300 2800 3300 2750
Wire Wire Line
	3300 3050 3950 3050
$Comp
L Arduino_Feather_M0_mikroBUS-rescue:+3V3-Arduino_Feather_M0_mikroBUS-rescue #PWR012
U 1 1
P 3950 1700
F 0 "#PWR012" H 3950 1550 50  0001 C CNN
F 1 "+3V3" H 3950 1840 50  0000 C CNN
F 2 "" H 3950 1700 50  0000 C CNN
F 3 "" H 3950 1700 50  0000 C CNN
	1    3950 1700
	1    0    0    -1  
$EndComp
Wire Wire Line
	3950 1700 3950 1850
Wire Wire Line
	3950 1850 4850 1850
Wire Wire Line
	5550 1700 5550 2000
$Comp
L Arduino_Feather_M0_mikroBUS-rescue:GND-Arduino_Feather_M0_mikroBUS-rescue #PWR02
U 1 1
P 3950 2150
F 0 "#PWR02" H 3950 1900 50  0001 C CNN
F 1 "GND" H 3950 2000 50  0001 C CNN
F 2 "" H 3950 2150 50  0000 C CNN
F 3 "" H 3950 2150 50  0000 C CNN
	1    3950 2150
	1    0    0    -1  
$EndComp
Wire Wire Line
	3950 2150 3950 2100
Wire Wire Line
	3950 1900 3950 1850
Connection ~ 3950 1850
Wire Notes Line
	10500 4000 7500 4000
Wire Notes Line
	7500 4000 7500 6750
Text Notes 7550 3950 0    60   ~ 0
Power Supply
$Comp
L Arduino_Feather_M0_mikroBUS-rescue:CAP-Arduino_Feather_M0_mikroBUS-rescue C7
U 1 1
P 5700 6300
F 0 "C7" H 5760 6350 40  0000 L CNN
F 1 "0.1uF" H 5760 6240 40  0000 L CNN
F 2 "Passive:0603" H 5700 6300 60  0001 C CNN
F 3 "" H 5700 6300 60  0000 C CNN
	1    5700 6300
	1    0    0    -1  
$EndComp
Wire Wire Line
	5700 6200 5700 6050
Connection ~ 5700 6050
Wire Wire Line
	5600 6450 5700 6450
Wire Wire Line
	5700 6450 5700 6400
Connection ~ 5600 6450
Wire Wire Line
	5600 6450 5600 5850
$Comp
L Arduino_Feather_M0_mikroBUS-rescue:CAP-Arduino_Feather_M0_mikroBUS-rescue C6
U 1 1
P 3900 6200
F 0 "C6" H 3960 6250 40  0000 L CNN
F 1 "10uF" H 3960 6140 40  0000 L CNN
F 2 "Passive:0603" H 3900 6200 60  0001 C CNN
F 3 "" H 3900 6200 60  0000 C CNN
	1    3900 6200
	-1   0    0    -1  
$EndComp
Wire Wire Line
	3900 6100 3900 5750
Connection ~ 3900 5750
Wire Wire Line
	3900 5750 3950 5750
Wire Wire Line
	3900 6300 3900 6500
$Comp
L Arduino_Feather_M0_mikroBUS-rescue:GND-Arduino_Feather_M0_mikroBUS-rescue #PWR023
U 1 1
P 3900 6500
F 0 "#PWR023" H 3900 6250 50  0001 C CNN
F 1 "GND" H 3900 6350 50  0001 C CNN
F 2 "" H 3900 6500 50  0000 C CNN
F 3 "" H 3900 6500 50  0000 C CNN
	1    3900 6500
	1    0    0    -1  
$EndComp
$Comp
L Arduino_Feather_M0_mikroBUS-rescue:RES_Small-Arduino_Feather_M0_mikroBUS-rescue R5
U 1 1
P 8550 5900
F 0 "R5" H 8550 5950 40  0000 C CNN
F 1 "4.7k" H 8550 5850 40  0000 C CNN
F 2 "Passive:R0603" H 8550 5900 60  0001 C CNN
F 3 "" H 8550 5900 60  0000 C CNN
	1    8550 5900
	-1   0    0    -1  
$EndComp
Wire Wire Line
	8650 5900 8800 5900
Wire Wire Line
	8450 5900 8400 5900
Wire Wire Line
	8400 5900 8400 5800
Connection ~ 8400 5800
Wire Wire Line
	8400 5800 8800 5800
Text GLabel 2850 3050 0    40   Input ~ 0
D12
$Comp
L Arduino_Feather_M0_mikroBUS-rescue:GND-Arduino_Feather_M0_mikroBUS-rescue #PWR021
U 1 1
P 3300 3350
F 0 "#PWR021" H 3300 3100 50  0001 C CNN
F 1 "GND" H 3300 3200 50  0001 C CNN
F 2 "" H 3300 3350 50  0000 C CNN
F 3 "" H 3300 3350 50  0000 C CNN
	1    3300 3350
	1    0    0    -1  
$EndComp
$Comp
L Arduino_Feather_M0_mikroBUS-rescue:GND-Arduino_Feather_M0_mikroBUS-rescue #PWR0101
U 1 1
P 3900 3800
F 0 "#PWR0101" H 3900 3550 50  0001 C CNN
F 1 "GND" H 3900 3650 50  0001 C CNN
F 2 "" H 3900 3800 50  0000 C CNN
F 3 "" H 3900 3800 50  0000 C CNN
	1    3900 3800
	1    0    0    -1  
$EndComp
$Comp
L Arduino_Feather_M0_mikroBUS-rescue:GND-Arduino_Feather_M0_mikroBUS-rescue #PWR0102
U 1 1
P 5600 3800
F 0 "#PWR0102" H 5600 3550 50  0001 C CNN
F 1 "GND" H 5600 3650 50  0001 C CNN
F 2 "" H 5600 3800 50  0000 C CNN
F 3 "" H 5600 3800 50  0000 C CNN
	1    5600 3800
	1    0    0    -1  
$EndComp
Wire Wire Line
	5600 3800 5600 3650
Wire Wire Line
	5600 3650 5550 3650
Wire Wire Line
	3950 3650 3900 3650
Wire Wire Line
	3900 3650 3900 3800
Wire Wire Line
	3950 3550 3600 3550
Wire Wire Line
	3600 3550 3600 2750
$Comp
L Arduino_Feather_M0_mikroBUS-rescue:+3V3-Arduino_Feather_M0_mikroBUS-rescue #PWR0103
U 1 1
P 3450 2700
F 0 "#PWR0103" H 3450 2550 50  0001 C CNN
F 1 "+3V3" H 3450 2840 50  0000 C CNN
F 2 "" H 3450 2700 50  0000 C CNN
F 3 "" H 3450 2700 50  0000 C CNN
	1    3450 2700
	1    0    0    -1  
$EndComp
Wire Wire Line
	3300 2750 3450 2750
Wire Wire Line
	3450 2700 3450 2750
Connection ~ 3450 2750
Wire Wire Line
	3450 2750 3600 2750
Text Label 8550 5700 0    40   ~ 0
DIO_SW
Text Label 8550 5800 0    40   ~ 0
DIO_VIN
$EndSCHEMATC
